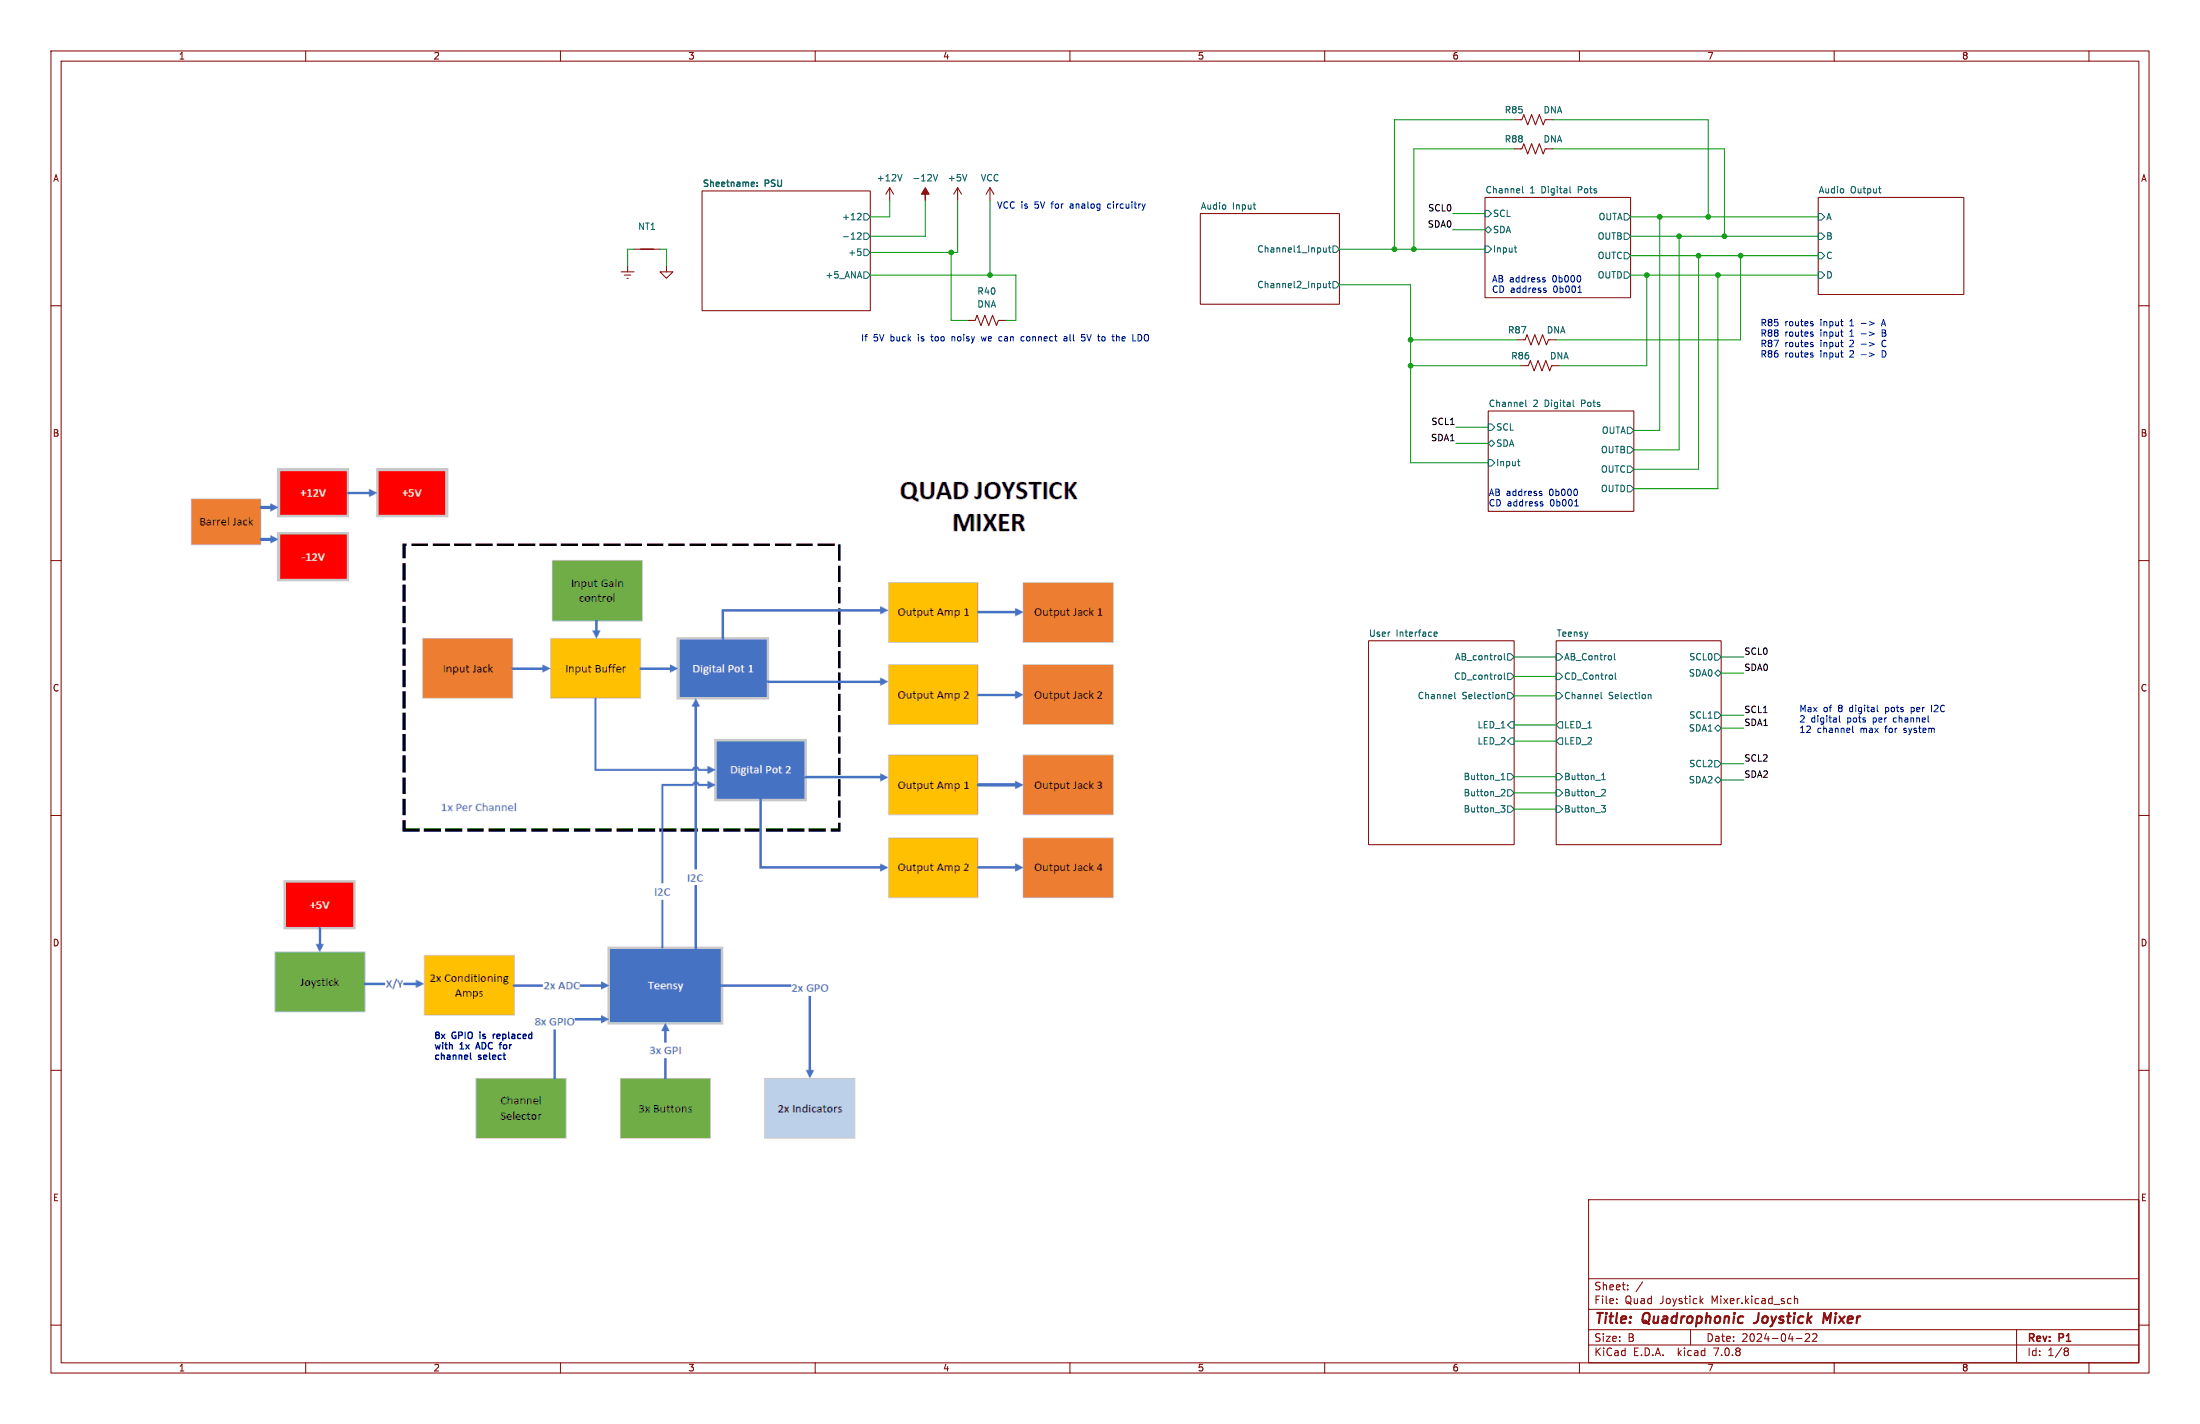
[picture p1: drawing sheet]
(kicad_sch (version 20230121) (generator eeschema)

 (paper "B")

 (title_block
  (title "Quadrophonic Joystick Mixer")
  (date "2024-04-22")
  (rev "P1"))

 (lib_symbols
  (symbol "Device:NetTie_2" (pin_numbers hide) (pin_names (offset 0) hide) (in_bom no) (on_board yes)
   (property "Reference" "NT" (at 0 1.27 0) (effects (font (size 1.27 1.27))))
   (property "Value" "NetTie_2" (at 0 -1.27 0) (effects (font (size 1.27 1.27))))
   (property "Footprint" "" (at 0 0 0) (effects (font (size 1.27 1.27)) hide))
   (property "Datasheet" "~" (at 0 0 0) (effects (font (size 1.27 1.27)) hide))
   (symbol "NetTie_2_0_1"
    (polyline (pts (xy -1.27 0) (xy 1.27 0)) (stroke (width 0.254) (type default)) (fill (type none))))
   (symbol "NetTie_2_1_1"
    (pin passive line (at -2.54 0 0) (length 2.54) (name "1" (effects (font (size 1.27 1.27)))) (number "1" (effects (font (size 1.27 1.27)))))
    (pin passive line (at 2.54 0 180) (length 2.54) (name "2" (effects (font (size 1.27 1.27)))) (number "2" (effects (font (size 1.27 1.27)))))))
  (symbol "Device:R_US" (pin_numbers hide) (pin_names (offset 0)) (in_bom yes) (on_board yes)
   (property "Reference" "R" (at 2.54 0 90) (effects (font (size 1.27 1.27))))
   (property "Value" "R_US" (at -2.54 0 90) (effects (font (size 1.27 1.27))))
   (property "Footprint" "" (at 1.016 -0.254 90) (effects (font (size 1.27 1.27)) hide))
   (property "Datasheet" "~" (at 0 0 0) (effects (font (size 1.27 1.27)) hide))
   (symbol "R_US_0_1"
    (polyline (pts (xy 0 -2.286) (xy 0 -2.54)) (stroke (width 0) (type default)) (fill (type none)))
    (polyline (pts (xy 0 2.286) (xy 0 2.54)) (stroke (width 0) (type default)) (fill (type none)))
    (polyline (pts (xy 0 -0.762) (xy 1.016 -1.143) (xy 0 -1.524) (xy -1.016 -1.905) (xy 0 -2.286)) (stroke (width 0) (type default)) (fill (type none)))
    (polyline (pts (xy 0 0.762) (xy 1.016 0.381) (xy 0 0) (xy -1.016 -0.381) (xy 0 -0.762)) (stroke (width 0) (type default)) (fill (type none)))
    (polyline (pts (xy 0 2.286) (xy 1.016 1.905) (xy 0 1.524) (xy -1.016 1.143) (xy 0 0.762)) (stroke (width 0) (type default)) (fill (type none))))
   (symbol "R_US_1_1"
    (pin passive line (at 0 3.81 270) (length 1.27) (name "~" (effects (font (size 1.27 1.27)))) (number "1" (effects (font (size 1.27 1.27)))))
    (pin passive line (at 0 -3.81 90) (length 1.27) (name "~" (effects (font (size 1.27 1.27)))) (number "2" (effects (font (size 1.27 1.27)))))))
  (symbol "power:+12V" (power) (pin_names (offset 0)) (in_bom yes) (on_board yes)
   (property "Reference" "#PWR" (at 0 -3.81 0) (effects (font (size 1.27 1.27)) hide))
   (property "Value" "+12V" (at 0 3.556 0) (effects (font (size 1.27 1.27))))
   (property "Footprint" "" (at 0 0 0) (effects (font (size 1.27 1.27)) hide))
   (property "Datasheet" "" (at 0 0 0) (effects (font (size 1.27 1.27)) hide))
   (symbol "+12V_0_1"
    (polyline (pts (xy -0.762 1.27) (xy 0 2.54)) (stroke (width 0) (type default)) (fill (type none)))
    (polyline (pts (xy 0 0) (xy 0 2.54)) (stroke (width 0) (type default)) (fill (type none)))
    (polyline (pts (xy 0 2.54) (xy 0.762 1.27)) (stroke (width 0) (type default)) (fill (type none))))
   (symbol "+12V_1_1"
    (pin power_in line (at 0 0 90) (length 0) hide (name "+12V" (effects (font (size 1.27 1.27)))) (number "1" (effects (font (size 1.27 1.27)))))))
  (symbol "power:+5V" (power) (pin_names (offset 0)) (in_bom yes) (on_board yes)
   (property "Reference" "#PWR" (at 0 -3.81 0) (effects (font (size 1.27 1.27)) hide))
   (property "Value" "+5V" (at 0 3.556 0) (effects (font (size 1.27 1.27))))
   (property "Footprint" "" (at 0 0 0) (effects (font (size 1.27 1.27)) hide))
   (property "Datasheet" "" (at 0 0 0) (effects (font (size 1.27 1.27)) hide))
   (symbol "+5V_0_1"
    (polyline (pts (xy -0.762 1.27) (xy 0 2.54)) (stroke (width 0) (type default)) (fill (type none)))
    (polyline (pts (xy 0 0) (xy 0 2.54)) (stroke (width 0) (type default)) (fill (type none)))
    (polyline (pts (xy 0 2.54) (xy 0.762 1.27)) (stroke (width 0) (type default)) (fill (type none))))
   (symbol "+5V_1_1"
    (pin power_in line (at 0 0 90) (length 0) hide (name "+5V" (effects (font (size 1.27 1.27)))) (number "1" (effects (font (size 1.27 1.27)))))))
  (symbol "power:-12V" (power) (pin_names (offset 0)) (in_bom yes) (on_board yes)
   (property "Reference" "#PWR" (at 0 2.54 0) (effects (font (size 1.27 1.27)) hide))
   (property "Value" "-12V" (at 0 3.81 0) (effects (font (size 1.27 1.27))))
   (property "Footprint" "" (at 0 0 0) (effects (font (size 1.27 1.27)) hide))
   (property "Datasheet" "" (at 0 0 0) (effects (font (size 1.27 1.27)) hide))
   (symbol "-12V_0_0"
    (pin power_in line (at 0 0 90) (length 0) hide (name "-12V" (effects (font (size 1.27 1.27)))) (number "1" (effects (font (size 1.27 1.27))))))
   (symbol "-12V_0_1"
    (polyline (pts (xy 0 0) (xy 0 1.27) (xy 0.762 1.27) (xy 0 2.54) (xy -0.762 1.27) (xy 0 1.27)) (stroke (width 0) (type default)) (fill (type outline)))))
  (symbol "power:Earth" (power) (pin_names (offset 0)) (in_bom yes) (on_board yes)
   (property "Reference" "#PWR" (at 0 -6.35 0) (effects (font (size 1.27 1.27)) hide))
   (property "Value" "Earth" (at 0 -3.81 0) (effects (font (size 1.27 1.27)) hide))
   (property "Footprint" "" (at 0 0 0) (effects (font (size 1.27 1.27)) hide))
   (property "Datasheet" "~" (at 0 0 0) (effects (font (size 1.27 1.27)) hide))
   (symbol "Earth_0_1"
    (polyline (pts (xy -0.635 -1.905) (xy 0.635 -1.905)) (stroke (width 0) (type default)) (fill (type none)))
    (polyline (pts (xy -0.127 -2.54) (xy 0.127 -2.54)) (stroke (width 0) (type default)) (fill (type none)))
    (polyline (pts (xy 0 -1.27) (xy 0 0)) (stroke (width 0) (type default)) (fill (type none)))
    (polyline (pts (xy 1.27 -1.27) (xy -1.27 -1.27)) (stroke (width 0) (type default)) (fill (type none))))
   (symbol "Earth_1_1"
    (pin power_in line (at 0 0 270) (length 0) hide (name "Earth" (effects (font (size 1.27 1.27)))) (number "1" (effects (font (size 1.27 1.27)))))))
  (symbol "power:GND" (power) (pin_names (offset 0)) (in_bom yes) (on_board yes)
   (property "Reference" "#PWR" (at 0 -6.35 0) (effects (font (size 1.27 1.27)) hide))
   (property "Value" "GND" (at 0 -3.81 0) (effects (font (size 1.27 1.27))))
   (property "Footprint" "" (at 0 0 0) (effects (font (size 1.27 1.27)) hide))
   (property "Datasheet" "" (at 0 0 0) (effects (font (size 1.27 1.27)) hide))
   (symbol "GND_0_1"
    (polyline (pts (xy 0 0) (xy 0 -1.27) (xy 1.27 -1.27) (xy 0 -2.54) (xy -1.27 -1.27) (xy 0 -1.27)) (stroke (width 0) (type default)) (fill (type none))))
   (symbol "GND_1_1"
    (pin power_in line (at 0 0 270) (length 0) hide (name "GND" (effects (font (size 1.27 1.27)))) (number "1" (effects (font (size 1.27 1.27)))))))
  (symbol "power:VCC" (power) (pin_names (offset 0)) (in_bom yes) (on_board yes)
   (property "Reference" "#PWR" (at 0 -3.81 0) (effects (font (size 1.27 1.27)) hide))
   (property "Value" "VCC" (at 0 3.81 0) (effects (font (size 1.27 1.27))))
   (property "Footprint" "" (at 0 0 0) (effects (font (size 1.27 1.27)) hide))
   (property "Datasheet" "" (at 0 0 0) (effects (font (size 1.27 1.27)) hide))
   (symbol "VCC_0_1"
    (polyline (pts (xy -0.762 1.27) (xy 0 2.54)) (stroke (width 0) (type default)) (fill (type none)))
    (polyline (pts (xy 0 0) (xy 0 2.54)) (stroke (width 0) (type default)) (fill (type none)))
    (polyline (pts (xy 0 2.54) (xy 0.762 1.27)) (stroke (width 0) (type default)) (fill (type none))))
   (symbol "VCC_1_1"
    (pin power_in line (at 0 0 90) (length 0) hide (name "VCC" (effects (font (size 1.27 1.27)))) (number "1" (effects (font (size 1.27 1.27))))))))

 (junction (at 276.86 71.755) (diameter 0) (color 0 0 0 0))
 (junction (at 186.69 49.53) (diameter 0) (color 0 0 0 0))
 (junction (at 194.31 53.975) (diameter 0) (color 0 0 0 0))
 (junction (at 325.755 42.545) (diameter 0) (color 0 0 0 0))
 (junction (at 337.185 53.975) (diameter 0) (color 0 0 0 0))
 (junction (at 341.63 50.165) (diameter 0) (color 0 0 0 0))
 (junction (at 277.495 48.895) (diameter 0) (color 0 0 0 0))
 (junction (at 273.685 48.895) (diameter 0) (color 0 0 0 0))
 (junction (at 335.28 42.545) (diameter 0) (color 0 0 0 0))
 (junction (at 323.215 53.975) (diameter 0) (color 0 0 0 0))
 (junction (at 276.86 66.675) (diameter 0) (color 0 0 0 0))
 (junction (at 338.455 46.355) (diameter 0) (color 0 0 0 0))
 (junction (at 333.375 50.165) (diameter 0) (color 0 0 0 0))
 (junction (at 329.565 46.355) (diameter 0) (color 0 0 0 0))

 (wire (pts (xy 276.86 90.805) (xy 292.1 90.805)) (stroke (width 0) (type default)))
 (wire (pts (xy 297.18 23.495) (xy 273.685 23.495)) (stroke (width 0) (type default)))
 (wire (pts (xy 285.75 86.995) (xy 292.1 86.995)) (stroke (width 0) (type default)))
 (wire (pts (xy 306.07 71.755) (xy 323.215 71.755)) (stroke (width 0) (type default)))
 (wire (pts (xy 276.86 55.88) (xy 276.86 66.675)) (stroke (width 0) (type default)))
 (wire (pts (xy 341.63 66.675) (xy 341.63 50.165)) (stroke (width 0) (type default)))
 (wire (pts (xy 337.82 132.08) (xy 342.265 132.08)) (stroke (width 0) (type default)))
 (wire (pts (xy 273.685 48.895) (xy 277.495 48.895)) (stroke (width 0) (type default)))
 (wire (pts (xy 277.495 29.21) (xy 277.495 48.895)) (stroke (width 0) (type default)))
 (wire (pts (xy 325.755 42.545) (xy 335.28 42.545)) (stroke (width 0) (type default)))
 (wire (pts (xy 170.815 53.975) (xy 194.31 53.975)) (stroke (width 0) (type default)))
 (wire (pts (xy 320.675 84.455) (xy 325.755 84.455)) (stroke (width 0) (type default)))
 (wire (pts (xy 341.63 50.165) (xy 356.87 50.165)) (stroke (width 0) (type default)))
 (wire (pts (xy 337.82 153.035) (xy 342.265 153.035)) (stroke (width 0) (type default)))
 (wire (pts (xy 186.69 62.865) (xy 186.69 49.53)) (stroke (width 0) (type default)))
 (wire (pts (xy 297.18 29.21) (xy 277.495 29.21)) (stroke (width 0) (type default)))
 (wire (pts (xy 189.865 62.865) (xy 186.69 62.865)) (stroke (width 0) (type default)))
 (wire (pts (xy 297.18 136.525) (xy 305.435 136.525)) (stroke (width 0) (type default)))
 (wire (pts (xy 297.815 66.675) (xy 276.86 66.675)) (stroke (width 0) (type default)))
 (wire (pts (xy 297.18 152.4) (xy 305.435 152.4)) (stroke (width 0) (type default)))
 (wire (pts (xy 320.04 50.165) (xy 333.375 50.165)) (stroke (width 0) (type default)))
 (wire (pts (xy 262.89 48.895) (xy 273.685 48.895)) (stroke (width 0) (type default)))
 (wire (pts (xy 297.18 158.75) (xy 305.435 158.75)) (stroke (width 0) (type default)))
 (wire (pts (xy 297.18 132.715) (xy 305.435 132.715)) (stroke (width 0) (type default)))
 (wire (pts (xy 333.375 50.165) (xy 341.63 50.165)) (stroke (width 0) (type default)))
 (wire (pts (xy 320.675 92.075) (xy 333.375 92.075)) (stroke (width 0) (type default)))
 (wire (pts (xy 285.115 41.91) (xy 291.465 41.91)) (stroke (width 0) (type default)))
 (wire (pts (xy 338.455 46.355) (xy 356.87 46.355)) (stroke (width 0) (type default)))
 (wire (pts (xy 304.8 23.495) (xy 335.28 23.495)) (stroke (width 0) (type default)))
 (wire (pts (xy 170.815 42.545) (xy 174.625 42.545)) (stroke (width 0) (type default)))
 (wire (pts (xy 325.755 84.455) (xy 325.755 42.545)) (stroke (width 0) (type default)))
 (wire (pts (xy 320.675 88.265) (xy 329.565 88.265)) (stroke (width 0) (type default)))
 (wire (pts (xy 323.215 53.975) (xy 337.185 53.975)) (stroke (width 0) (type default)))
 (wire (pts (xy 297.18 145.415) (xy 305.435 145.415)) (stroke (width 0) (type default)))
 (wire (pts (xy 276.86 71.755) (xy 276.86 90.805)) (stroke (width 0) (type default)))
 (wire (pts (xy 297.18 142.24) (xy 305.435 142.24)) (stroke (width 0) (type default)))
 (wire (pts (xy 338.455 29.21) (xy 338.455 46.355)) (stroke (width 0) (type default)))
 (wire (pts (xy 199.39 62.865) (xy 199.39 53.975)) (stroke (width 0) (type default)))
 (wire (pts (xy 337.82 149.86) (xy 342.265 149.86)) (stroke (width 0) (type default)))
 (wire (pts (xy 123.19 48.895) (xy 123.19 52.07)) (stroke (width 0) (type default)))
 (wire (pts (xy 335.28 42.545) (xy 356.87 42.545)) (stroke (width 0) (type default)))
 (wire (pts (xy 305.435 66.675) (xy 341.63 66.675)) (stroke (width 0) (type default)))
 (wire (pts (xy 262.89 55.88) (xy 276.86 55.88)) (stroke (width 0) (type default)))
 (wire (pts (xy 187.96 49.53) (xy 187.96 39.37)) (stroke (width 0) (type default)))
 (wire (pts (xy 323.215 53.975) (xy 323.215 71.755)) (stroke (width 0) (type default)))
 (wire (pts (xy 329.565 46.355) (xy 338.455 46.355)) (stroke (width 0) (type default)))
 (wire (pts (xy 277.495 48.895) (xy 291.465 48.895)) (stroke (width 0) (type default)))
 (wire (pts (xy 320.04 42.545) (xy 325.755 42.545)) (stroke (width 0) (type default)))
 (wire (pts (xy 337.82 128.905) (xy 342.265 128.905)) (stroke (width 0) (type default)))
 (wire (pts (xy 181.61 39.37) (xy 181.61 46.355)) (stroke (width 0) (type default)))
 (wire (pts (xy 337.82 142.875) (xy 342.265 142.875)) (stroke (width 0) (type default)))
 (wire (pts (xy 320.675 95.885) (xy 337.185 95.885)) (stroke (width 0) (type default)))
 (wire (pts (xy 276.86 66.675) (xy 276.86 71.755)) (stroke (width 0) (type default)))
 (wire (pts (xy 337.185 95.885) (xy 337.185 53.975)) (stroke (width 0) (type default)))
 (wire (pts (xy 130.81 52.07) (xy 130.81 48.895)) (stroke (width 0) (type default)))
 (wire (pts (xy 285.75 83.82) (xy 292.1 83.82)) (stroke (width 0) (type default)))
 (wire (pts (xy 174.625 42.545) (xy 174.625 39.37)) (stroke (width 0) (type default)))
 (wire (pts (xy 285.115 45.085) (xy 291.465 45.085)) (stroke (width 0) (type default)))
 (wire (pts (xy 197.485 62.865) (xy 199.39 62.865)) (stroke (width 0) (type default)))
 (wire (pts (xy 194.31 53.975) (xy 194.31 39.37)) (stroke (width 0) (type default)))
 (wire (pts (xy 170.815 49.53) (xy 186.69 49.53)) (stroke (width 0) (type default)))
 (wire (pts (xy 186.69 49.53) (xy 187.96 49.53)) (stroke (width 0) (type default)))
 (wire (pts (xy 199.39 53.975) (xy 194.31 53.975)) (stroke (width 0) (type default)))
 (wire (pts (xy 273.685 23.495) (xy 273.685 48.895)) (stroke (width 0) (type default)))
 (wire (pts (xy 297.18 155.575) (xy 305.435 155.575)) (stroke (width 0) (type default)))
 (wire (pts (xy 333.375 92.075) (xy 333.375 50.165)) (stroke (width 0) (type default)))
 (wire (pts (xy 297.18 128.905) (xy 305.435 128.905)) (stroke (width 0) (type default)))
 (wire (pts (xy 304.8 29.21) (xy 338.455 29.21)) (stroke (width 0) (type default)))
 (wire (pts (xy 124.46 48.895) (xy 123.19 48.895)) (stroke (width 0) (type default)))
 (wire (pts (xy 276.86 71.755) (xy 298.45 71.755)) (stroke (width 0) (type default)))
 (wire (pts (xy 337.185 53.975) (xy 356.87 53.975)) (stroke (width 0) (type default)))
 (wire (pts (xy 320.04 53.975) (xy 323.215 53.975)) (stroke (width 0) (type default)))
 (wire (pts (xy 335.28 23.495) (xy 335.28 42.545)) (stroke (width 0) (type default)))
 (wire (pts (xy 130.81 48.895) (xy 129.54 48.895)) (stroke (width 0) (type default)))
 (wire (pts (xy 337.82 140.335) (xy 342.265 140.335)) (stroke (width 0) (type default)))
 (wire (pts (xy 320.04 46.355) (xy 329.565 46.355)) (stroke (width 0) (type default)))
 (wire (pts (xy 329.565 88.265) (xy 329.565 46.355)) (stroke (width 0) (type default)))
 (wire (pts (xy 181.61 46.355) (xy 170.815 46.355)) (stroke (width 0) (type default)))

 (image (at 134.62 158.75) (scale 1.90013)
  (data))

 (text "8x GPIO is replaced\nwith 1x ADC for \nchannel select" (at 85.09 208.28 0) (effects (font (size 1.27 1.27) bold) (justify left bottom)))
 (text "AB address 0b000\nCD address 0b001" (at 292.735 57.785 0) (effects (font (size 1.27 1.27)) (justify left bottom)))
 (text "R85 routes input 1 -> A\nR88 routes input 1 -> B\nR87 routes input 2 -> C\nR86 routes input 2 -> D" (at 345.44 70.485 0) (effects (font (size 1.27 1.27)) (justify left bottom)))
 (text "Max of 8 digital pots per I2C\n2 digital pots per channel\n12 channel max for system" (at 353.06 144.145 0) (effects (font (size 1.27 1.27)) (justify left bottom)))
 (text "If 5V buck is too noisy we can connect all 5V to the LDO" (at 168.91 67.31 0) (effects (font (size 1.27 1.27)) (justify left bottom)))
 (text "VCC is 5V for analog circuitry" (at 195.58 41.275 0) (effects (font (size 1.27 1.27)) (justify left bottom)))
 (text "AB address 0b000\nCD address 0b001" (at 292.1 99.695 0) (effects (font (size 1.27 1.27)) (justify left bottom)))

 (label "SCL1" (at 285.75 83.82 180) (fields_autoplaced) (effects (font (size 1.27 1.27)) (justify right bottom)))
 (label "SCL2" (at 342.265 149.86 0) (fields_autoplaced) (effects (font (size 1.27 1.27)) (justify left bottom)))
 (label "SDA0" (at 342.265 132.08 0) (fields_autoplaced) (effects (font (size 1.27 1.27)) (justify left bottom)))
 (label "SCL0" (at 285.115 41.91 180) (fields_autoplaced) (effects (font (size 1.27 1.27)) (justify right bottom)))
 (label "SDA0" (at 285.115 45.085 180) (fields_autoplaced) (effects (font (size 1.27 1.27)) (justify right bottom)))
 (label "SDA2" (at 342.265 153.035 0) (fields_autoplaced) (effects (font (size 1.27 1.27)) (justify left bottom)))
 (label "SCL1" (at 342.265 140.335 0) (fields_autoplaced) (effects (font (size 1.27 1.27)) (justify left bottom)))
 (label "SDA1" (at 285.75 86.995 180) (fields_autoplaced) (effects (font (size 1.27 1.27)) (justify right bottom)))
 (label "SCL0" (at 342.265 128.905 0) (fields_autoplaced) (effects (font (size 1.27 1.27)) (justify left bottom)))
 (label "SDA1" (at 342.265 142.875 0) (fields_autoplaced) (effects (font (size 1.27 1.27)) (justify left bottom)))

 (symbol (lib_id "power:GND") (at 130.81 52.07 0) (unit 1) (in_bom yes) (on_board yes) (dnp no) (fields_autoplaced)
  (property "Reference" "#PWR094" (at 130.81 58.42 0) (effects (font (size 1.27 1.27)) hide))
  (property "Value" "GND" (at 130.81 56.515 0) (effects (font (size 1.27 1.27)) hide))
  (property "Footprint" "" (at 130.81 52.07 0) (effects (font (size 1.27 1.27)) hide))
  (property "Datasheet" "" (at 130.81 52.07 0) (effects (font (size 1.27 1.27)) hide)) (pin "1")
  (instances (project "Quad Joystick Mixer" (path "" (reference "#PWR094") (unit 1)))))

 (symbol (lib_id "power:+5V") (at 187.96 39.37 0) (unit 1) (in_bom yes) (on_board yes) (dnp no)
  (property "Reference" "#PWR039" (at 187.96 43.18 0) (effects (font (size 1.27 1.27)) hide))
  (property "Value" "+5V" (at 187.96 34.925 0) (effects (font (size 1.27 1.27))))
  (property "Footprint" "" (at 187.96 39.37 0) (effects (font (size 1.27 1.27)) hide))
  (property "Datasheet" "" (at 187.96 39.37 0) (effects (font (size 1.27 1.27)) hide)) (pin "1")
  (instances (project "Quad Joystick Mixer" (path "" (reference "#PWR039") (unit 1)) (path "" (reference "#PWR014") (unit 1)))))

 (symbol (lib_id "power:Earth") (at 123.19 52.07 0) (unit 1) (in_bom yes) (on_board yes) (dnp no) (fields_autoplaced)
  (property "Reference" "#PWR095" (at 123.19 58.42 0) (effects (font (size 1.27 1.27)) hide))
  (property "Value" "Earth" (at 123.19 55.88 0) (effects (font (size 1.27 1.27)) hide))
  (property "Footprint" "" (at 123.19 52.07 0) (effects (font (size 1.27 1.27)) hide))
  (property "Datasheet" "~" (at 123.19 52.07 0) (effects (font (size 1.27 1.27)) hide)) (pin "1")
  (instances (project "Quad Joystick Mixer" (path "" (reference "#PWR095") (unit 1)))))

 (symbol (lib_id "Device:R_US") (at 302.26 71.755 90) (unit 1) (in_bom yes) (on_board yes) (dnp no)
  (property "Reference" "R86" (at 298.45 69.85 90) (effects (font (size 1.27 1.27))))
  (property "Value" "DNA" (at 306.07 69.85 90) (effects (font (size 1.27 1.27))))
  (property "Footprint" "Resistor_SMD:R_0805_2012Metric_Pad1.20x1.40mm_HandSolder" (at 302.514 70.739 90) (effects (font (size 1.27 1.27)) hide))
  (property "Datasheet" "~" (at 302.26 71.755 0) (effects (font (size 1.27 1.27)) hide))
  (property "Source" "NA" (at 302.26 71.755 0) (effects (font (size 1.27 1.27)) hide))
  (property "DK PN" "NA" (at 302.26 71.755 0) (effects (font (size 1.27 1.27)) hide))
  (property "MPN" "NA" (at 302.26 71.755 0) (effects (font (size 1.27 1.27)) hide)) (pin "1") (pin "2")
  (instances (project "Quad Joystick Mixer" (path "" (reference "R86") (unit 1)))))

 (symbol (lib_id "power:-12V") (at 181.61 39.37 0) (unit 1) (in_bom yes) (on_board yes) (dnp no) (fields_autoplaced)
  (property "Reference" "#PWR038" (at 181.61 36.83 0) (effects (font (size 1.27 1.27)) hide))
  (property "Value" "-12V" (at 181.61 34.925 0) (effects (font (size 1.27 1.27))))
  (property "Footprint" "" (at 181.61 39.37 0) (effects (font (size 1.27 1.27)) hide))
  (property "Datasheet" "" (at 181.61 39.37 0) (effects (font (size 1.27 1.27)) hide)) (pin "1")
  (instances (project "Quad Joystick Mixer" (path "" (reference "#PWR038") (unit 1)) (path "" (reference "#PWR08") (unit 1)))))

 (symbol (lib_id "Device:R_US") (at 301.625 66.675 90) (unit 1) (in_bom yes) (on_board yes) (dnp no)
  (property "Reference" "R87" (at 297.815 64.77 90) (effects (font (size 1.27 1.27))))
  (property "Value" "DNA" (at 305.435 64.77 90) (effects (font (size 1.27 1.27))))
  (property "Footprint" "Resistor_SMD:R_0805_2012Metric_Pad1.20x1.40mm_HandSolder" (at 301.879 65.659 90) (effects (font (size 1.27 1.27)) hide))
  (property "Datasheet" "~" (at 301.625 66.675 0) (effects (font (size 1.27 1.27)) hide))
  (property "Source" "NA" (at 301.625 66.675 0) (effects (font (size 1.27 1.27)) hide))
  (property "DK PN" "NA" (at 301.625 66.675 0) (effects (font (size 1.27 1.27)) hide))
  (property "MPN" "NA" (at 301.625 66.675 0) (effects (font (size 1.27 1.27)) hide)) (pin "1") (pin "2")
  (instances (project "Quad Joystick Mixer" (path "" (reference "R87") (unit 1)))))

 (symbol (lib_id "Device:NetTie_2") (at 127 48.895 0) (unit 1) (in_bom no) (on_board yes) (dnp no) (fields_autoplaced)
  (property "Reference" "NT1" (at 127 44.45 0) (effects (font (size 1.27 1.27))))
  (property "Value" "NetTie_2" (at 127 46.99 0) (effects (font (size 1.27 1.27)) hide))
  (property "Footprint" "NetTie:NetTie-2_SMD_Pad2.0mm" (at 127 48.895 0) (effects (font (size 1.27 1.27)) hide))
  (property "Datasheet" "~" (at 127 48.895 0) (effects (font (size 1.27 1.27)) hide))
  (property "Source" "NA" (at 127 48.895 0) (effects (font (size 1.27 1.27)) hide)) (pin "1") (pin "2")
  (instances (project "Quad Joystick Mixer" (path "" (reference "NT1") (unit 1)))))

 (symbol (lib_id "Device:R_US") (at 300.99 23.495 90) (unit 1) (in_bom yes) (on_board yes) (dnp no)
  (property "Reference" "R85" (at 297.18 21.59 90) (effects (font (size 1.27 1.27))))
  (property "Value" "DNA" (at 304.8 21.59 90) (effects (font (size 1.27 1.27))))
  (property "Footprint" "Resistor_SMD:R_0805_2012Metric_Pad1.20x1.40mm_HandSolder" (at 301.244 22.479 90) (effects (font (size 1.27 1.27)) hide))
  (property "Datasheet" "~" (at 300.99 23.495 0) (effects (font (size 1.27 1.27)) hide))
  (property "Source" "NA" (at 300.99 23.495 0) (effects (font (size 1.27 1.27)) hide))
  (property "DK PN" "NA" (at 300.99 23.495 0) (effects (font (size 1.27 1.27)) hide))
  (property "MPN" "NA" (at 300.99 23.495 0) (effects (font (size 1.27 1.27)) hide)) (pin "1") (pin "2")
  (instances (project "Quad Joystick Mixer" (path "" (reference "R85") (unit 1)))))

 (symbol (lib_id "Device:R_US") (at 300.99 29.21 90) (unit 1) (in_bom yes) (on_board yes) (dnp no)
  (property "Reference" "R88" (at 297.18 27.305 90) (effects (font (size 1.27 1.27))))
  (property "Value" "DNA" (at 304.8 27.305 90) (effects (font (size 1.27 1.27))))
  (property "Footprint" "Resistor_SMD:R_0805_2012Metric_Pad1.20x1.40mm_HandSolder" (at 301.244 28.194 90) (effects (font (size 1.27 1.27)) hide))
  (property "Datasheet" "~" (at 300.99 29.21 0) (effects (font (size 1.27 1.27)) hide))
  (property "Source" "NA" (at 300.99 29.21 0) (effects (font (size 1.27 1.27)) hide))
  (property "DK PN" "NA" (at 300.99 29.21 0) (effects (font (size 1.27 1.27)) hide))
  (property "MPN" "NA" (at 300.99 29.21 0) (effects (font (size 1.27 1.27)) hide)) (pin "1") (pin "2")
  (instances (project "Quad Joystick Mixer" (path "" (reference "R88") (unit 1)))))

 (symbol (lib_id "power:+12V") (at 174.625 39.37 0) (unit 1) (in_bom yes) (on_board yes) (dnp no) (fields_autoplaced)
  (property "Reference" "#PWR040" (at 174.625 43.18 0) (effects (font (size 1.27 1.27)) hide))
  (property "Value" "+12V" (at 174.625 34.925 0) (effects (font (size 1.27 1.27))))
  (property "Footprint" "" (at 174.625 39.37 0) (effects (font (size 1.27 1.27)) hide))
  (property "Datasheet" "" (at 174.625 39.37 0) (effects (font (size 1.27 1.27)) hide)) (pin "1")
  (instances (project "Quad Joystick Mixer" (path "" (reference "#PWR040") (unit 1)) (path "" (reference "#PWR015") (unit 1)))))

 (symbol (lib_id "Device:R_US") (at 193.675 62.865 90) (unit 1) (in_bom yes) (on_board yes) (dnp no) (fields_autoplaced)
  (property "Reference" "R40" (at 193.675 57.15 90) (effects (font (size 1.27 1.27))))
  (property "Value" "DNA" (at 193.675 59.69 90) (effects (font (size 1.27 1.27))))
  (property "Footprint" "Resistor_SMD:R_2010_5025Metric_Pad1.40x2.65mm_HandSolder" (at 193.929 61.849 90) (effects (font (size 1.27 1.27)) hide))
  (property "Datasheet" "~" (at 193.675 62.865 0) (effects (font (size 1.27 1.27)) hide))
  (property "Source" "NA" (at 193.675 62.865 0) (effects (font (size 1.27 1.27)) hide)) (pin "1") (pin "2")
  (instances (project "Quad Joystick Mixer" (path "" (reference "R40") (unit 1)) (path "" (reference "R40") (unit 1)))))

 (symbol (lib_id "power:VCC") (at 194.31 39.37 0) (unit 1) (in_bom yes) (on_board yes) (dnp no) (fields_autoplaced)
  (property "Reference" "#PWR013" (at 194.31 43.18 0) (effects (font (size 1.27 1.27)) hide))
  (property "Value" "VCC" (at 194.31 34.925 0) (effects (font (size 1.27 1.27))))
  (property "Footprint" "" (at 194.31 39.37 0) (effects (font (size 1.27 1.27)) hide))
  (property "Datasheet" "" (at 194.31 39.37 0) (effects (font (size 1.27 1.27)) hide)) (pin "1")
  (instances (project "Quad Joystick Mixer" (path "" (reference "#PWR013") (unit 1)))))

 (sheet (at 268.605 125.73) (size 28.575 40.005) (fields_autoplaced) (stroke (width 0.1524) (type solid)) (fill (color 0 0 0 0.0000))
  (property "Sheetname" "User Interface" (at 268.605 125.0184 0) (effects (font (size 1.27 1.27)) (justify left bottom)))
  (property "Sheetfile" "userInterface.kicad_sch" (at 268.605 166.3196 0) (effects (font (size 1.27 1.27)) (justify left top) hide)) (pin "CD_control" output (at 297.18 132.715 0) (effects (font (size 1.27 1.27)) (justify right))) (pin "AB_control" output (at 297.18 128.905 0) (effects (font (size 1.27 1.27)) (justify right))) (pin "Channel Selection" output (at 297.18 136.525 0) (effects (font (size 1.27 1.27)) (justify right))) (pin "LED_1" input (at 297.18 142.24 0) (effects (font (size 1.27 1.27)) (justify right))) (pin "LED_2" input (at 297.18 145.415 0) (effects (font (size 1.27 1.27)) (justify right))) (pin "Button_2" output (at 297.18 155.575 0) (effects (font (size 1.27 1.27)) (justify right))) (pin "Button_3" output (at 297.18 158.75 0) (effects (font (size 1.27 1.27)) (justify right))) (pin "Button_1" output (at 297.18 152.4 0) (effects (font (size 1.27 1.27)) (justify right)))
  (instances (project "Quad Joystick Mixer" (path "" (page "6")))))

 (sheet (at 291.465 38.735) (size 28.575 19.685) (fields_autoplaced) (stroke (width 0.1524) (type solid)) (fill (color 0 0 0 0.0000))
  (property "Sheetname" "Channel 1 Digital Pots" (at 291.465 38.0234 0) (effects (font (size 1.27 1.27)) (justify left bottom)))
  (property "Sheetfile" "digitalPot.kicad_sch" (at 291.465 59.0046 0) (effects (font (size 1.27 1.27)) (justify left top) hide)) (pin "Input" input (at 291.465 48.895 180) (effects (font (size 1.27 1.27)) (justify left))) (pin "SDA" bidirectional (at 291.465 45.085 180) (effects (font (size 1.27 1.27)) (justify left))) (pin "SCL" input (at 291.465 41.91 180) (effects (font (size 1.27 1.27)) (justify left))) (pin "OUTA" output (at 320.04 42.545 0) (effects (font (size 1.27 1.27)) (justify right))) (pin "OUTB" output (at 320.04 46.355 0) (effects (font (size 1.27 1.27)) (justify right))) (pin "OUTD" output (at 320.04 53.975 0) (effects (font (size 1.27 1.27)) (justify right))) (pin "OUTC" output (at 320.04 50.165 0) (effects (font (size 1.27 1.27)) (justify right)))
  (instances (project "Quad Joystick Mixer" (path "" (page "3")))))

 (sheet (at 137.795 37.465) (size 33.02 23.495) (fields_autoplaced) (stroke (width 0.1524) (type solid)) (fill (color 0 0 0 0.0000))
  (property "Sheetname" "PSU" (at 137.795 36.7534 0) (show_name) (effects (font (size 1.27 1.27) bold) (justify left bottom)))
  (property "Sheetfile" "PSU.kicad_sch" (at 137.795 61.5446 0) (effects (font (size 1.27 1.27)) (justify left top) hide))
  (pin "+12" output (at 170.815 42.545 0) (effects (font (size 1.27 1.27)) (justify right)))
  (pin "+5" output (at 170.815 49.53 0) (effects (font (size 1.27 1.27)) (justify right)))
  (pin "-12" output (at 170.815 46.355 0) (effects (font (size 1.27 1.27)) (justify right)))
  (pin "+5_ANA" output (at 170.815 53.975 0) (effects (font (size 1.27 1.27)) (justify right)))
  (instances (project "Quad Joystick Mixer" (path "" (page "8")))))

 (sheet (at 292.1 80.645) (size 28.575 19.685) (fields_autoplaced) (stroke (width 0.1524) (type solid)) (fill (color 0 0 0 0.0000))
  (property "Sheetname" "Channel 2 Digital Pots" (at 292.1 79.9334 0) (effects (font (size 1.27 1.27)) (justify left bottom)))
  (property "Sheetfile" "digitalPot.kicad_sch" (at 292.1 100.9146 0) (effects (font (size 1.27 1.27)) (justify left top) hide)) (pin "Input" input (at 292.1 90.805 180) (effects (font (size 1.27 1.27)) (justify left))) (pin "SDA" bidirectional (at 292.1 86.995 180) (effects (font (size 1.27 1.27)) (justify left))) (pin "SCL" input (at 292.1 83.82 180) (effects (font (size 1.27 1.27)) (justify left))) (pin "OUTA" output (at 320.675 84.455 0) (effects (font (size 1.27 1.27)) (justify right))) (pin "OUTB" output (at 320.675 88.265 0) (effects (font (size 1.27 1.27)) (justify right))) (pin "OUTD" output (at 320.675 95.885 0) (effects (font (size 1.27 1.27)) (justify right))) (pin "OUTC" output (at 320.675 92.075 0) (effects (font (size 1.27 1.27)) (justify right)))
  (instances (project "Quad Joystick Mixer" (path "" (page "4")))))

 (sheet (at 305.435 125.73) (size 32.385 40.005) (fields_autoplaced) (stroke (width 0.1524) (type solid)) (fill (color 0 0 0 0.0000))
  (property "Sheetname" "Teensy" (at 305.435 125.0184 0) (effects (font (size 1.27 1.27)) (justify left bottom)))
  (property "Sheetfile" "teensy.kicad_sch" (at 305.435 166.3196 0) (effects (font (size 1.27 1.27)) (justify left top) hide)) (pin "SDA2" bidirectional (at 337.82 153.035 0) (effects (font (size 1.27 1.27)) (justify right))) (pin "SCL2" output (at 337.82 149.86 0) (effects (font (size 1.27 1.27)) (justify right))) (pin "AB_Control" input (at 305.435 128.905 180) (effects (font (size 1.27 1.27)) (justify left))) (pin "CD_Control" input (at 305.435 132.715 180) (effects (font (size 1.27 1.27)) (justify left))) (pin "SCL1" output (at 337.82 140.335 0) (effects (font (size 1.27 1.27)) (justify right))) (pin "SDA1" bidirectional (at 337.82 142.875 0) (effects (font (size 1.27 1.27)) (justify right))) (pin "SCL0" output (at 337.82 128.905 0) (effects (font (size 1.27 1.27)) (justify right))) (pin "SDA0" bidirectional (at 337.82 132.08 0) (effects (font (size 1.27 1.27)) (justify right))) (pin "Channel Selection" input (at 305.435 136.525 180) (effects (font (size 1.27 1.27)) (justify left))) (pin "LED_1" output (at 305.435 142.24 180) (effects (font (size 1.27 1.27)) (justify left))) (pin "LED_2" output (at 305.435 145.415 180) (effects (font (size 1.27 1.27)) (justify left))) (pin "Button_2" input (at 305.435 155.575 180) (effects (font (size 1.27 1.27)) (justify left))) (pin "Button_1" input (at 305.435 152.4 180) (effects (font (size 1.27 1.27)) (justify left))) (pin "Button_3" input (at 305.435 158.75 180) (effects (font (size 1.27 1.27)) (justify left)))
  (instances (project "Quad Joystick Mixer" (path "" (page "7")))))

 (sheet (at 356.87 38.735) (size 28.575 19.05) (fields_autoplaced) (stroke (width 0.1524) (type solid)) (fill (color 0 0 0 0.0000))
  (property "Sheetname" "Audio Output" (at 356.87 38.0234 0) (effects (font (size 1.27 1.27)) (justify left bottom)))
  (property "Sheetfile" "audioOutput.kicad_sch" (at 356.87 58.3696 0) (effects (font (size 1.27 1.27)) (justify left top) hide)) (pin "A" input (at 356.87 42.545 180) (effects (font (size 1.27 1.27)) (justify left))) (pin "B" input (at 356.87 46.355 180) (effects (font (size 1.27 1.27)) (justify left))) (pin "C" input (at 356.87 50.165 180) (effects (font (size 1.27 1.27)) (justify left))) (pin "D" input (at 356.87 53.975 180) (effects (font (size 1.27 1.27)) (justify left)))
  (instances (project "Quad Joystick Mixer" (path "" (page "5")))))

 (sheet (at 235.585 41.91) (size 27.305 17.78) (fields_autoplaced) (stroke (width 0.1524) (type solid)) (fill (color 0 0 0 0.0000))
  (property "Sheetname" "Audio Input" (at 235.585 41.1984 0) (effects (font (size 1.27 1.27)) (justify left bottom)))
  (property "Sheetfile" "audioInput.kicad_sch" (at 235.585 60.2746 0) (effects (font (size 1.27 1.27)) (justify left top) hide)) (pin "Channel2_Input" output (at 262.89 55.88 0) (effects (font (size 1.27 1.27)) (justify right))) (pin "Channel1_Input" output (at 262.89 48.895 0) (effects (font (size 1.27 1.27)) (justify right)))
  (instances (project "Quad Joystick Mixer" (path "" (page "2")))))

 (sheet_instances (path "" (page "1"))))
